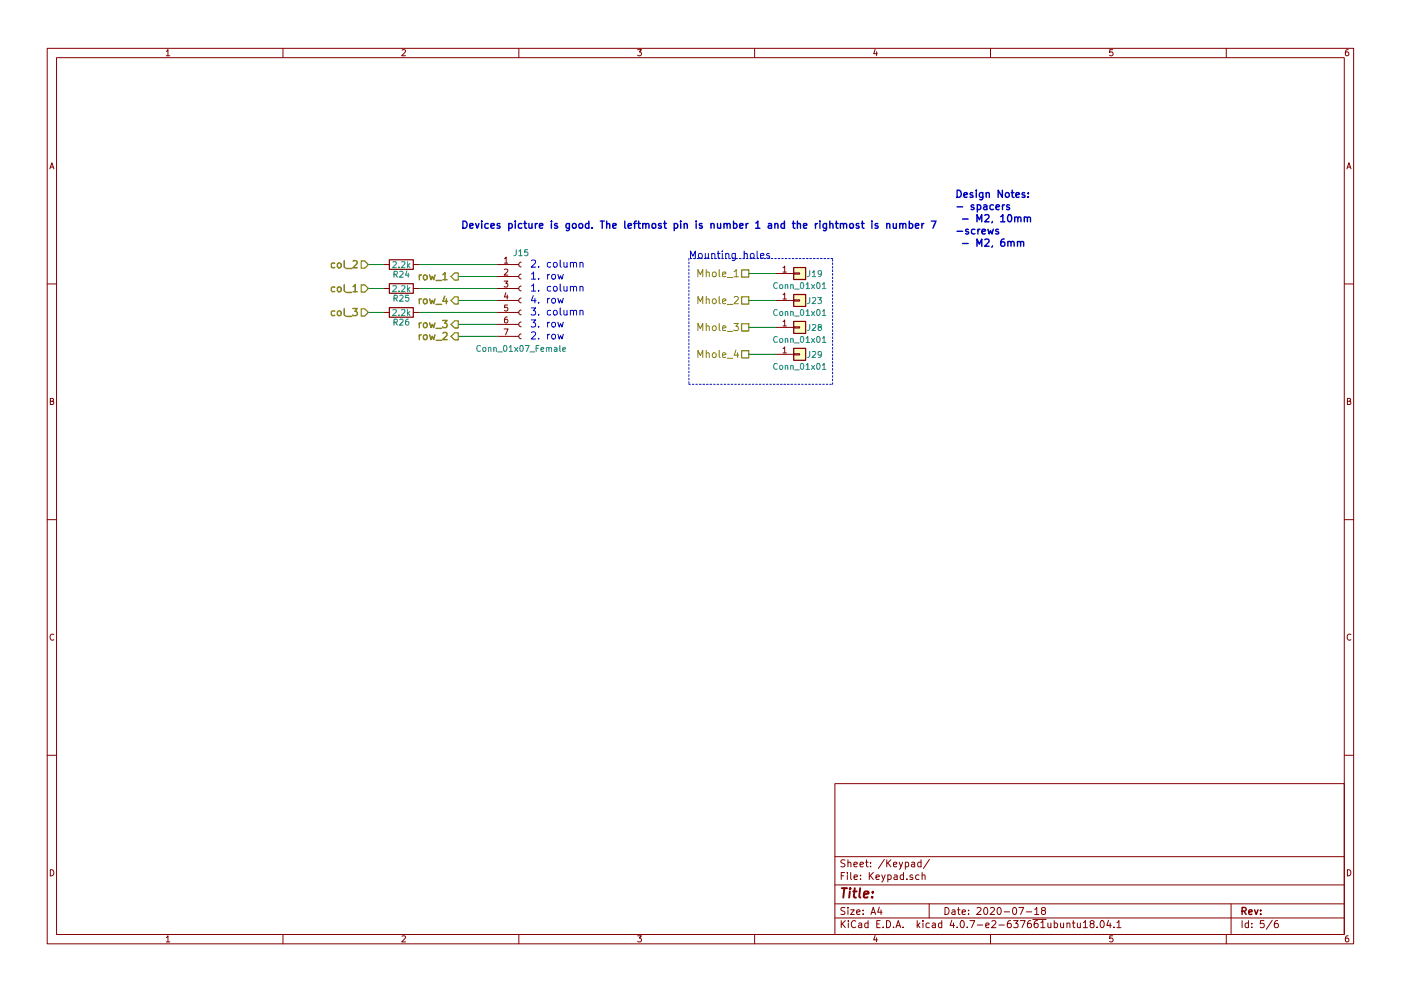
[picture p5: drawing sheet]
EESchema Schematic File Version 4
EELAYER 30 0
EELAYER END
$Descr A4 11693 8268
encoding utf-8
Sheet 5 6
Title ""
Date "2020-07-18"
Rev ""
Comp ""
Comment1 ""
Comment2 ""
Comment3 ""
Comment4 ""
$EndDescr
$Comp
L panel-rescue:R R26
U 1 1
P 3350 2600
F 0 "R26" V 3430 2600 50  0000 C CNN
F 1 "2.2k" V 3350 2600 50  0000 C CNN
F 2 "Resistor_SMD:R_1206_3216Metric_Pad1.30x1.75mm_HandSolder" V 3280 2600 50  0001 C CNN
F 3 "" H 3350 2600 50  0001 C CNN
	1    3350 2600
	0    1    1    0   
$EndComp
$Comp
L panel-rescue:R R24
U 1 1
P 3350 2200
F 0 "R24" V 3430 2200 50  0000 C CNN
F 1 "2.2k" V 3350 2200 50  0000 C CNN
F 2 "Resistor_SMD:R_1206_3216Metric_Pad1.30x1.75mm_HandSolder" V 3280 2200 50  0001 C CNN
F 3 "" H 3350 2200 50  0001 C CNN
	1    3350 2200
	0    1    1    0   
$EndComp
$Comp
L panel-rescue:R R25
U 1 1
P 3350 2400
F 0 "R25" V 3430 2400 50  0000 C CNN
F 1 "2.2k" V 3350 2400 50  0000 C CNN
F 2 "Resistor_SMD:R_1206_3216Metric_Pad1.30x1.75mm_HandSolder" V 3280 2400 50  0001 C CNN
F 3 "" H 3350 2400 50  0001 C CNN
	1    3350 2400
	0    1    1    0   
$EndComp
Wire Wire Line
	3075 2200 3200 2200
Wire Wire Line
	3075 2400 3200 2400
Wire Wire Line
	3075 2600 3200 2600
Text Notes 3850 1900 0    60   ~ 12
Devices picture is good. The leftmost pin is number 1 and the rightmost is number 7
$Comp
L panel-rescue:Conn_01x07_Female J15
U 1 1
P 4350 2500
F 0 "J15" H 4350 2900 50  0000 C CNN
F 1 "Conn_01x07_Female" H 4350 2100 50  0000 C CNN
F 2 "Connector_PinSocket_2.54mm:PinSocket_1x07_P2.54mm_Vertical" H 4350 2500 50  0001 C CNN
F 3 "" H 4350 2500 50  0001 C CNN
	1    4350 2500
	1    0    0    -1  
$EndComp
Text Notes 4425 2225 0    60   ~ 0
2. column
Text Notes 4425 2325 0    60   ~ 0
1. row
Text Notes 4425 2425 0    60   ~ 0
1. column
Text Notes 4425 2525 0    60   ~ 0
4. row
Text Notes 4425 2625 0    60   ~ 0
3. column
Text Notes 4425 2725 0    60   ~ 0
3. row
Text Notes 4425 2825 0    60   ~ 0
2. row
Wire Wire Line
	4150 2200 3500 2200
Wire Wire Line
	4150 2400 3500 2400
Wire Wire Line
	4150 2600 3500 2600
Wire Wire Line
	4150 2300 3825 2300
Wire Wire Line
	4150 2500 3825 2500
Wire Wire Line
	4150 2700 3825 2700
Wire Wire Line
	4150 2800 3825 2800
Text HLabel 3075 2200 0    60   Input ~ 12
col_2
Text HLabel 3075 2400 0    60   Input ~ 12
col_1
Text HLabel 3075 2600 0    60   Input ~ 12
col_3
Text HLabel 3825 2300 0    60   Output ~ 12
row_1
Text HLabel 3825 2500 0    60   Output ~ 12
row_4
Text HLabel 3825 2700 0    60   Output ~ 12
row_3
Text HLabel 3825 2800 0    60   Output ~ 12
row_2
Text HLabel 6250 2275 0    60   UnSpc ~ 0
Mhole_1
Text HLabel 6250 2500 0    60   UnSpc ~ 0
Mhole_2
Text HLabel 6250 2725 0    60   UnSpc ~ 0
Mhole_3
Text HLabel 6250 2950 0    60   UnSpc ~ 0
Mhole_4
Text Notes 5750 2150 0    60   ~ 0
Mounting holes
$Comp
L panel-rescue:Conn_01x01 J19
U 1 1
P 6675 2275
F 0 "J19" H 6800 2275 50  0000 C CNN
F 1 "Conn_01x01" H 6675 2175 50  0000 C CNN
F 2 "MountingHole:MountingHole_2.5mm_Pad" H 6675 2275 50  0001 C CNN
F 3 "" H 6675 2275 50  0001 C CNN
	1    6675 2275
	1    0    0    -1  
$EndComp
$Comp
L panel-rescue:Conn_01x01 J23
U 1 1
P 6675 2500
F 0 "J23" H 6800 2500 50  0000 C CNN
F 1 "Conn_01x01" H 6675 2400 50  0000 C CNN
F 2 "MountingHole:MountingHole_2.5mm_Pad" H 6675 2500 50  0001 C CNN
F 3 "" H 6675 2500 50  0001 C CNN
	1    6675 2500
	1    0    0    -1  
$EndComp
$Comp
L panel-rescue:Conn_01x01 J28
U 1 1
P 6675 2725
F 0 "J28" H 6800 2725 50  0000 C CNN
F 1 "Conn_01x01" H 6675 2625 50  0000 C CNN
F 2 "MountingHole:MountingHole_2.5mm_Pad" H 6675 2725 50  0001 C CNN
F 3 "" H 6675 2725 50  0001 C CNN
	1    6675 2725
	1    0    0    -1  
$EndComp
$Comp
L panel-rescue:Conn_01x01 J29
U 1 1
P 6675 2950
F 0 "J29" H 6800 2950 50  0000 C CNN
F 1 "Conn_01x01" H 6675 2850 50  0000 C CNN
F 2 "MountingHole:MountingHole_2.5mm_Pad" H 6675 2950 50  0001 C CNN
F 3 "" H 6675 2950 50  0001 C CNN
	1    6675 2950
	1    0    0    -1  
$EndComp
Wire Wire Line
	6250 2275 6475 2275
Wire Wire Line
	6250 2500 6475 2500
Wire Wire Line
	6250 2725 6475 2725
Wire Wire Line
	6250 2950 6475 2950
Wire Notes Line
	5750 2150 5750 3200
Wire Notes Line
	5750 3200 6950 3200
Wire Notes Line
	6950 3200 6950 2150
Wire Notes Line
	6950 2150 5750 2150
Text Notes 7975 2050 0    60   ~ 12
Design Notes:\n- spacers\n	- M2, 10mm\n-screws\n	- M2, 6mm
$EndSCHEMATC
